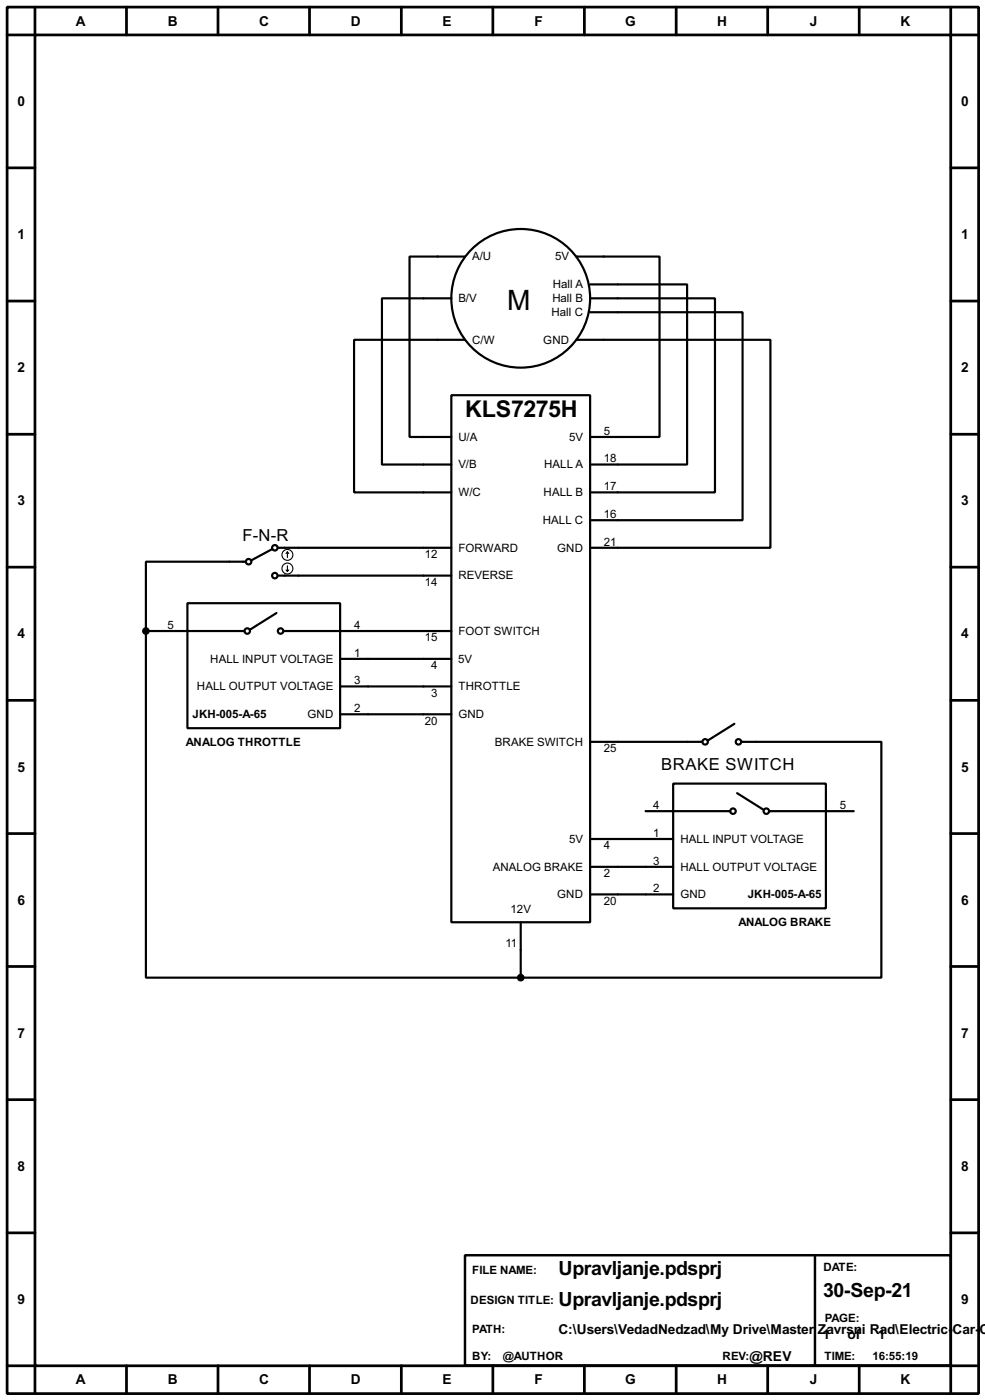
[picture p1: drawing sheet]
<svg xmlns="http://www.w3.org/2000/svg" width="180mm" height="256mm" viewBox="0 0 180 256" stroke-linecap="round" stroke-linejoin="round" font-family="sans-serif">
<g fill="none" stroke="#000" stroke-width=".5">
<path d="M1.3 1.3h177.8v254h-177.8zM6.4 6.4h167.6v243.8h-167.6zM6.4 1.3v5.1h-5.1M23.2 1.3v5.1M39.9 1.3v5.1M56.7 1.3v5.1M73.5 1.3v5.1M90.2 1.3v5.1M107 1.3v5.1M123.8 1.3v5.1M140.5 1.3v5.1M157.3 1.3v5.1"/>
<path d="M174 1.3v5.1h5.1M1.3 30.8h5.1M174 30.8h5.1M1.3 55.2h5.1M174 55.2h5.1M1.3 79.6h5.1M174 79.6h5.1M1.3 103.9h5.1M174 103.9h5.1M1.3 128.3h5.1M174 128.3h5.1M1.3 152.7h5.1"/>
<path d="M174 152.7h5.1M1.3 177.1h5.1M174 177.1h5.1M1.3 201.5h5.1M174 201.5h5.1M1.3 225.9h5.1M174 225.9h5.1M1.3 250.2h5.1v5.1M23.2 250.2v5.1M39.9 250.2v5.1M56.7 250.2v5.1M73.5 250.2v5.1"/>
<path d="M90.2 250.2v5.1M107 250.2v5.1M123.8 250.2v5.1M140.5 250.2v5.1M157.3 250.2v5.1M179.1 250.2h-5.1v5.1"/>
</g>
<path d="M85.1 230h88.9v20.2h-88.9zM149.2 230v20.2" fill="none" stroke="#000" stroke-width=".45"/>
<g fill="none" stroke="#000" stroke-width=".4">
<path d="M82.6 54.7h-12.7v30.4h12.7M85.1 47h-10.1v33.1h7.6M105.5 47h15.2v33.1h-12.7M108 52.1h17.8v33h-17.8M108 54.7h22.9v35.5h-22.9M108 57.2h27.9v38.1h-27.9M82.6 72.4h25.4v96.6h-25.4zM85.1 62.3h-20.3v27.9h17.8M105.5 62.3h35.5v38.1h-33M26.7 115.6v63.5h68.6M26.7 115.6h18.1M34.3 110.5h28v22.9h-28z"/>
<path d="M45 102.9h-18.3v12.7M49.8 100.6l-3.8 2.1M50.6 112.3l-4.8 3.1M50.9 100.4h31.7M50.9 105.5h31.7M51.9 115.6h30.7M62.3 130.9h20.3M62.3 125.8h20.3M62.3 120.7h20.3M108 135.9h20.6M134.4 132.6l-4.8 3.1M135.7 135.9h25.6v43.2h-66"/>
<path d="M108 153.7h15.2M108 158.8h15.2M118.2 148.6h15.5M123.2 143.6h28v22.8h-28zM134.9 145.3l4.9 3.1M140.8 148.6h15.5M95.3 169v10.1M108 163.9h15.2"/>
<circle cx="95.3" cy="54.7" r="12.7"/>
<circle cx="45.2" cy="115.6" r=".5"/>
<circle cx="45.5" cy="102.9" r=".5"/>
<circle cx="50.3" cy="105.5" r=".5"/>
<circle cx="50.3" cy="100.4" r=".5"/>
<circle cx="51.3" cy="115.6" r=".5"/>
<circle cx="129" cy="135.9" r=".5"/>
<circle cx="135.1" cy="135.9" r=".5"/>
<circle cx="134.1" cy="148.6" r=".5"/>
<circle cx="140.2" cy="148.6" r=".5"/>
</g>
<g fill="none" stroke="#000" stroke-width=".2">
<path d="M52.4 104.4l.2 .3M52.6 101.1v1.1M52.6 103.7v1M52.6 101.1l-.2 .3M52.6 101.1l.3 .3M52.9 104.4l-.3 .3"/>
<circle cx="52.6" cy="104.2" r="1"/>
<circle cx="52.6" cy="101.7" r="1"/>
</g>
<g fill="#000" stroke="#000" stroke-width=".4">
<circle cx="26.7" cy="115.6" r=".5"/>
<circle cx="95.3" cy="179.1" r=".5"/>
</g>
<text font-size="5.8" x="92.8" y="56.7">M</text>
<text font-size="4.8" x="85.1" y="76.3">KLS7275H</text>
<g font-size="4">
<text x="102.2" y="233.6">Upravljanje.pdsprj</text>
<text x="102.2" y="239.3">Upravljanje.pdsprj</text>
<text x="150.7" y="237.6">30-Sep-21</text>
</g>
<g font-size="3.4">
<text x="44.4" y="99.1">F-N-R</text>
<text x="121" y="141.1">BRAKE SWITCH</text>
</g>
<g font-size="2.8">
<text x="13.9" y="4.7">A</text>
<text x="30.7" y="4.7">B</text>
<text x="47.4" y="4.7">C</text>
<text x="64.2" y="4.7">D</text>
<text x="81" y="4.7">E</text>
<text x="97.8" y="4.7">F</text>
<text x="114.4" y="4.7">G</text>
<text x="131.2" y="4.7">H</text>
<text x="148.2" y="4.7">J</text>
<text x="164.8" y="4.7">K</text>
<text x="3.2" y="19.4">0</text>
<text x="175.9" y="19.4">0</text>
<text x="3.2" y="43.8">1</text>
<text x="175.9" y="43.8">1</text>
<text x="3.2" y="68.2">2</text>
<text x="175.9" y="68.2">2</text>
<text x="3.2" y="92.6">3</text>
<text x="175.9" y="92.6">3</text>
<text x="3.2" y="117">4</text>
<text x="175.9" y="117">4</text>
<text x="3.2" y="141.4">5</text>
<text x="175.9" y="141.4">5</text>
<text x="3.2" y="165.8">6</text>
<text x="175.9" y="165.8">6</text>
<text x="3.2" y="190.1">7</text>
<text x="175.9" y="190.1">7</text>
<text x="3.2" y="214.5">8</text>
<text x="175.9" y="214.5">8</text>
<text x="3.2" y="238.9">9</text>
<text x="175.9" y="238.9">9</text>
<text x="102.2" y="244.3">C:\Users\VedadNedzad\My Drive\Master</text>
<text x="149.7" y="244.3">Zavrsni Rad\Electric-</text>
<text x="150.5" y="245.3">1</text>
<text x="155.1" y="245.3">of</text>
<text x="160.7" y="245.3">1</text>
<text x="174.3" y="244.3">Car-</text>
<text x="179.3" y="244.3">C</text>
<text x="137.2" y="249.4">@REV</text>
<text x="13.9" y="253.6">A</text>
<text x="30.7" y="253.6">B</text>
<text x="47.4" y="253.6">C</text>
<text x="64.2" y="253.6">D</text>
<text x="81" y="253.6">E</text>
<text x="97.8" y="253.6">F</text>
<text x="114.4" y="253.6">G</text>
<text x="131.2" y="253.6">H</text>
<text x="148.2" y="253.6">J</text>
<text x="164.8" y="253.6">K</text>
</g>
<g font-size="2.4">
<text x="86.4" y="47.7">A/U</text>
<text x="101.6" y="47.7">5V</text>
<text x="101.2" y="52.8">Hall A</text>
<text x="83.9" y="55.4">B/V</text>
<text x="100.9" y="57.9">Hall C</text>
<text x="101.1" y="55.4">Hall B</text>
<text x="86.4" y="62.9">C/W</text>
<text x="99.4" y="62.9">GND</text>
<text x="83.9" y="80.8">U/A</text>
<text x="104.2" y="80.8">5V</text>
<text x="110.5" y="79.7">5</text>
<text x="83.9" y="85.8">V/B</text>
<text x="99.6" y="85.8">HALL A</text>
<text x="110.5" y="84.7">18</text>
<text x="110.5" y="89.8">17</text>
<text x="83.9" y="90.9">W/C</text>
<text x="99.5" y="90.9">HALL B</text>
<text x="110.5" y="94.9">16</text>
<text x="83.9" y="101.1">FORWARD</text>
<text x="99.3" y="96">HALL C</text>
<text x="102" y="101.1">GND</text>
<text x="110.5" y="100">21</text>
<text x="77.8" y="102.3">12</text>
<text x="77.8" y="107.4">14</text>
<text x="83.9" y="106.2">REVERSE</text>
<text x="30.7" y="115.2">5</text>
<text x="64.8" y="115.2">4</text>
<text x="77.8" y="117.5">15</text>
<text x="83.9" y="116.3">FOOT SWITCH</text>
<text x="38.5" y="121.4">HALL INPUT VOLTAGE</text>
<text x="64.8" y="120.3">1</text>
<text x="64.8" y="125.4">3</text>
<text x="78.9" y="122.6">4</text>
<text x="83.9" y="121.4">5V</text>
<text x="35.2" y="131.6">JKH-005-A-65</text>
<text x="36" y="126.5">HALL OUTPUT VOLTAGE</text>
<text x="56.3" y="131.6">GND</text>
<text x="64.8" y="130.5">2</text>
<text x="78.9" y="127.7">3</text>
<text x="83.9" y="126.5">THROTTLE</text>
<text x="83.9" y="131.6">GND</text>
<text x="34" y="136.6">ANALOG THROTTLE</text>
<text x="77.8" y="132.8">20</text>
<text x="90.6" y="136.6">BRAKE SWITCH</text>
<text x="110.5" y="137.8">25</text>
<text x="119.6" y="148.2">4</text>
<text x="153.7" y="148.2">5</text>
<text x="104.2" y="154.4">5V</text>
<text x="110.5" y="155.6">4</text>
<text x="119.6" y="153.3">1</text>
<text x="124.5" y="154.4">HALL INPUT VOLTAGE</text>
<text x="90.2" y="159.5">ANALOG BRAKE</text>
<text x="110.5" y="160.7">2</text>
<text x="119.6" y="158.4">3</text>
<text x="124.5" y="159.5">HALL OUTPUT VOLTAGE</text>
<text x="93.5" y="167.3">12V</text>
<text x="102" y="164.6">GND</text>
<text x="110.5" y="165.8">20</text>
<text x="119.6" y="163.5">2</text>
<text x="124.5" y="164.6">GND</text>
<text x="136.8" y="164.6">JKH-005-A-65</text>
<text x="92.5" y="173.4">11</text>
<text x="135.1" y="169.7">ANALOG BRAKE</text>
<text x="86.4" y="233.4">FILE NAME:</text>
<text x="150.7" y="232.9">DATE:</text>
<text x="86.1" y="238.8">DESIGN TITLE:</text>
<text x="86.4" y="244.2">PATH:</text>
<text x="150.9" y="242.3">PAGE:</text>
<text x="86.4" y="249.1">BY:</text>
<text x="92" y="249.1">@AUTHOR</text>
<text x="132.2" y="249.2">REV:</text>
<text x="150.9" y="249.2">TIME:</text>
<text x="159.7" y="249.2">16:55:19</text>
</g>
</svg>
